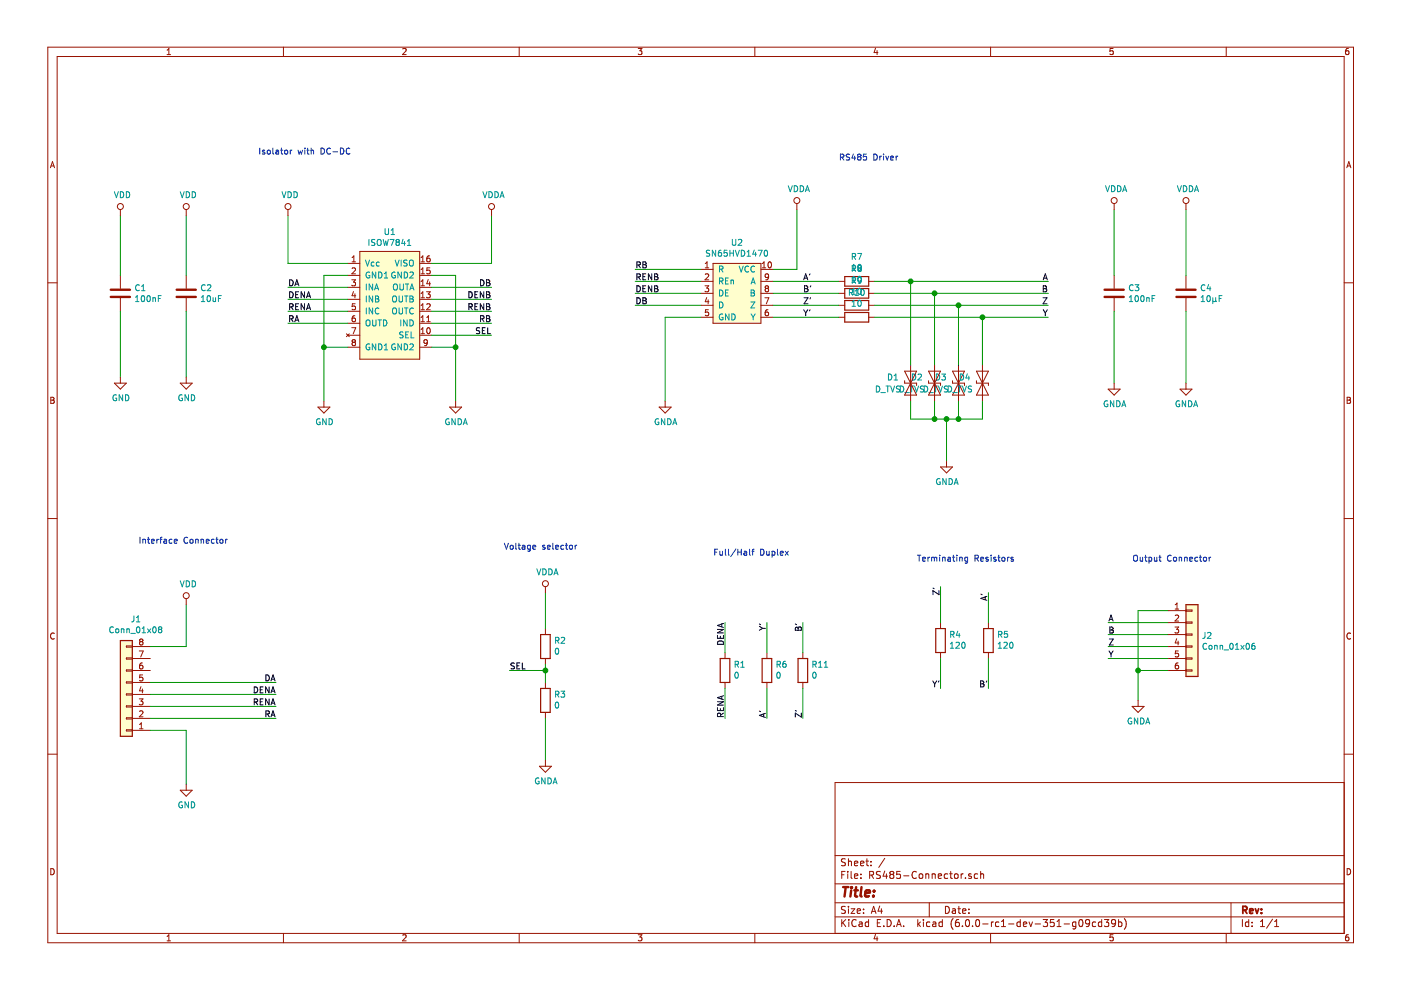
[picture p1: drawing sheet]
EESchema Schematic File Version 4
LIBS:RS485-Connector-cache
EELAYER 26 0
EELAYER END
$Descr A4 11693 8268
encoding utf-8
Sheet 1 1
Title ""
Date ""
Rev ""
Comp ""
Comment1 ""
Comment2 ""
Comment3 ""
Comment4 ""
$EndDescr
$Comp
L Texas_Instruments:ISOW7841 U1
U 1 1
P 3250 2050
F 0 "U1" H 3250 2165 50  0000 C CNN
F 1 "ISOW7841" H 3250 2074 50  0000 C CNN
F 2 "Package_SO:SOIC-16W_7.5x10.3mm_P1.27mm" H 3250 2050 50  0001 C CNN
F 3 "http://www.ti.com/lit/ds/symlink/isow7841.pdf" H 3250 2050 50  0001 C CNN
	1    3250 2050
	1    0    0    -1  
$EndComp
$Comp
L Texas_Instruments:SN65HVD1470 U2
U 1 1
P 6150 2450
F 0 "U2" H 6150 2875 50  0000 C CNN
F 1 "SN65HVD1470" H 6150 2784 50  0000 C CNN
F 2 "Package_SO:MSOP-10_3x3mm_P0.5mm" H 6150 2750 50  0001 C CNN
F 3 "http://www.ti.com/lit/ds/symlink/sn65hvd1473.pdf" H 6150 2750 50  0001 C CNN
	1    6150 2450
	1    0    0    -1  
$EndComp
Wire Wire Line
	3600 2400 4100 2400
Wire Wire Line
	3600 2500 4100 2500
Wire Wire Line
	3600 2600 4100 2600
Wire Wire Line
	3600 2700 4100 2700
Wire Wire Line
	5850 2250 5300 2250
Wire Wire Line
	5850 2450 5300 2450
Wire Wire Line
	5850 2550 5300 2550
Wire Wire Line
	2900 2400 2400 2400
Wire Wire Line
	2900 2500 2400 2500
Wire Wire Line
	2900 2600 2400 2600
Wire Wire Line
	2900 2700 2400 2700
Text Label 4100 2400 2    50   ~ 0
DB
Text Label 4100 2500 2    50   ~ 0
DENB
Text Label 4100 2600 2    50   ~ 0
RENB
Text Label 4100 2700 2    50   ~ 0
RB
Text Label 5300 2550 0    50   ~ 0
DB
Text Label 5300 2450 0    50   ~ 0
DENB
Text Label 5300 2350 0    50   ~ 0
RENB
Text Label 5300 2250 0    50   ~ 0
RB
$Comp
L Device:R R7
U 1 1
P 7150 2350
F 0 "R7" V 6943 2350 50  0000 C CNN
F 1 "10" V 7034 2350 50  0000 C CNN
F 2 "Resistor_SMD:R_0603_1608Metric" V 7080 2350 50  0001 C CNN
F 3 "~" H 7150 2350 50  0001 C CNN
	1    7150 2350
	0    1    1    0   
$EndComp
$Comp
L Device:D_TVS D3
U 1 1
P 8000 3200
F 0 "D3" V 7950 3000 50  0000 L CNN
F 1 "D_TVS" V 8050 2900 50  0000 L CNN
F 2 "Diode_SMD:D_0603_1608Metric" H 8000 3200 50  0001 C CNN
F 3 "~" H 8000 3200 50  0001 C CNN
	1    8000 3200
	0    1    1    0   
$EndComp
Wire Wire Line
	8000 3350 8000 3500
Wire Wire Line
	8200 3350 8200 3500
Wire Wire Line
	5300 2350 5850 2350
Text Label 8750 2350 2    50   ~ 0
A
Text Label 8750 2450 2    50   ~ 0
B
Wire Wire Line
	5850 2650 5550 2650
Wire Wire Line
	5550 2650 5550 3350
Wire Wire Line
	3600 2200 4100 2200
Wire Wire Line
	4100 2200 4100 1800
Wire Wire Line
	3600 2300 3800 2300
Wire Wire Line
	3800 2300 3800 2900
Wire Wire Line
	3800 2900 3600 2900
Connection ~ 3800 2900
Wire Wire Line
	2900 2900 2700 2900
Wire Wire Line
	2700 2900 2700 2300
Wire Wire Line
	2700 2300 2900 2300
Wire Wire Line
	2900 2200 2400 2200
Wire Wire Line
	2400 2200 2400 1800
$Comp
L power:VDD #PWR0101
U 1 1
P 2400 1800
F 0 "#PWR0101" H 2400 1650 50  0001 C CNN
F 1 "VDD" H 2417 1973 50  0000 C CNN
F 2 "" H 2400 1800 50  0001 C CNN
F 3 "" H 2400 1800 50  0001 C CNN
	1    2400 1800
	1    0    0    -1  
$EndComp
$Comp
L power:VDDA #PWR0102
U 1 1
P 4100 1800
F 0 "#PWR0102" H 4100 1650 50  0001 C CNN
F 1 "VDDA" H 4117 1973 50  0000 C CNN
F 2 "" H 4100 1800 50  0001 C CNN
F 3 "" H 4100 1800 50  0001 C CNN
	1    4100 1800
	1    0    0    -1  
$EndComp
$Comp
L power:GND #PWR0104
U 1 1
P 2700 3350
F 0 "#PWR0104" H 2700 3100 50  0001 C CNN
F 1 "GND" H 2705 3177 50  0000 C CNN
F 2 "" H 2700 3350 50  0001 C CNN
F 3 "" H 2700 3350 50  0001 C CNN
	1    2700 3350
	1    0    0    -1  
$EndComp
Wire Wire Line
	2700 3350 2700 2900
Connection ~ 2700 2900
$Comp
L power:GNDA #PWR0105
U 1 1
P 3800 3350
F 0 "#PWR0105" H 3800 3100 50  0001 C CNN
F 1 "GNDA" H 3805 3177 50  0000 C CNN
F 2 "" H 3800 3350 50  0001 C CNN
F 3 "" H 3800 3350 50  0001 C CNN
	1    3800 3350
	1    0    0    -1  
$EndComp
Wire Wire Line
	3800 2900 3800 3350
$Comp
L power:GNDA #PWR0106
U 1 1
P 5550 3350
F 0 "#PWR0106" H 5550 3100 50  0001 C CNN
F 1 "GNDA" H 5555 3177 50  0000 C CNN
F 2 "" H 5550 3350 50  0001 C CNN
F 3 "" H 5550 3350 50  0001 C CNN
	1    5550 3350
	1    0    0    -1  
$EndComp
$Comp
L power:GNDA #PWR0107
U 1 1
P 7900 3850
F 0 "#PWR0107" H 7900 3600 50  0001 C CNN
F 1 "GNDA" H 7905 3677 50  0000 C CNN
F 2 "" H 7900 3850 50  0001 C CNN
F 3 "" H 7900 3850 50  0001 C CNN
	1    7900 3850
	1    0    0    -1  
$EndComp
$Comp
L Device:R R2
U 1 1
P 4550 5400
F 0 "R2" H 4480 5354 50  0000 R CNN
F 1 "0" H 4480 5445 50  0000 R CNN
F 2 "Resistor_SMD:R_0603_1608Metric" V 4480 5400 50  0001 C CNN
F 3 "~" H 4550 5400 50  0001 C CNN
	1    4550 5400
	-1   0    0    1   
$EndComp
$Comp
L Device:R R3
U 1 1
P 4550 5850
F 0 "R3" H 4480 5804 50  0000 R CNN
F 1 "0" H 4480 5895 50  0000 R CNN
F 2 "Resistor_SMD:R_0603_1608Metric" V 4480 5850 50  0001 C CNN
F 3 "~" H 4550 5850 50  0001 C CNN
	1    4550 5850
	-1   0    0    1   
$EndComp
Wire Wire Line
	4550 5700 4550 5600
Wire Wire Line
	4550 5600 4250 5600
Connection ~ 4550 5600
Wire Wire Line
	4550 5600 4550 5550
Wire Wire Line
	4550 5250 4550 4950
Wire Wire Line
	4550 6000 4550 6350
Wire Wire Line
	3600 2800 4100 2800
$Comp
L power:VDDA #PWR0108
U 1 1
P 4550 4950
F 0 "#PWR0108" H 4550 4800 50  0001 C CNN
F 1 "VDDA" H 4567 5123 50  0000 C CNN
F 2 "" H 4550 4950 50  0001 C CNN
F 3 "" H 4550 4950 50  0001 C CNN
	1    4550 4950
	1    0    0    -1  
$EndComp
$Comp
L power:GNDA #PWR0109
U 1 1
P 4550 6350
F 0 "#PWR0109" H 4550 6100 50  0001 C CNN
F 1 "GNDA" H 4555 6177 50  0000 C CNN
F 2 "" H 4550 6350 50  0001 C CNN
F 3 "" H 4550 6350 50  0001 C CNN
	1    4550 6350
	1    0    0    -1  
$EndComp
Text Label 4100 2800 2    50   ~ 0
SEL
Text Label 4250 5600 0    50   ~ 0
SEL
$Comp
L Device:R R8
U 1 1
P 7150 2450
F 0 "R8" V 6943 2450 50  0000 C CNN
F 1 "10" V 7034 2450 50  0000 C CNN
F 2 "Resistor_SMD:R_0603_1608Metric" V 7080 2450 50  0001 C CNN
F 3 "~" H 7150 2450 50  0001 C CNN
	1    7150 2450
	0    1    1    0   
$EndComp
$Comp
L Device:R R9
U 1 1
P 7150 2550
F 0 "R9" V 6943 2550 50  0000 C CNN
F 1 "10" V 7034 2550 50  0000 C CNN
F 2 "Resistor_SMD:R_0603_1608Metric" V 7080 2550 50  0001 C CNN
F 3 "~" H 7150 2550 50  0001 C CNN
	1    7150 2550
	0    1    1    0   
$EndComp
$Comp
L Device:R R10
U 1 1
P 7150 2650
F 0 "R10" V 6943 2650 50  0000 C CNN
F 1 "10" V 7034 2650 50  0000 C CNN
F 2 "Resistor_SMD:R_0603_1608Metric" V 7080 2650 50  0001 C CNN
F 3 "~" H 7150 2650 50  0001 C CNN
	1    7150 2650
	0    1    1    0   
$EndComp
$Comp
L Device:D_TVS D2
U 1 1
P 7800 3200
F 0 "D2" V 7750 3000 50  0000 L CNN
F 1 "D_TVS" V 7850 2900 50  0000 L CNN
F 2 "Diode_SMD:D_0603_1608Metric" H 7800 3200 50  0001 C CNN
F 3 "~" H 7800 3200 50  0001 C CNN
	1    7800 3200
	0    1    1    0   
$EndComp
$Comp
L Device:D_TVS D4
U 1 1
P 8200 3200
F 0 "D4" V 8150 3000 50  0000 L CNN
F 1 "D_TVS" V 8250 2900 50  0000 L CNN
F 2 "Diode_SMD:D_0603_1608Metric" H 8200 3200 50  0001 C CNN
F 3 "~" H 8200 3200 50  0001 C CNN
	1    8200 3200
	0    1    1    0   
$EndComp
$Comp
L Device:D_TVS D1
U 1 1
P 7600 3200
F 0 "D1" V 7550 3000 50  0000 L CNN
F 1 "D_TVS" V 7650 2900 50  0000 L CNN
F 2 "Diode_SMD:D_0603_1608Metric" H 7600 3200 50  0001 C CNN
F 3 "~" H 7600 3200 50  0001 C CNN
	1    7600 3200
	0    1    1    0   
$EndComp
Wire Wire Line
	8200 2650 8200 3050
Connection ~ 8200 2650
Wire Wire Line
	8200 2650 8750 2650
Wire Wire Line
	8000 2550 8000 3050
Connection ~ 8000 2550
Wire Wire Line
	8000 2550 8750 2550
Wire Wire Line
	7800 3050 7800 2450
Connection ~ 7800 2450
Wire Wire Line
	7800 2450 8750 2450
Wire Wire Line
	7600 3050 7600 2350
Connection ~ 7600 2350
Wire Wire Line
	7600 2350 8750 2350
Wire Wire Line
	7600 3350 7600 3500
Wire Wire Line
	7600 3500 7800 3500
Connection ~ 8000 3500
Wire Wire Line
	7800 3350 7800 3500
Connection ~ 7800 3500
Wire Wire Line
	7800 3500 7900 3500
Wire Wire Line
	8000 3500 8200 3500
Wire Wire Line
	7900 3500 7900 3850
Connection ~ 7900 3500
Wire Wire Line
	7900 3500 8000 3500
Text Label 8750 2550 2    50   ~ 0
Z
Text Label 8750 2650 2    50   ~ 0
Y
Wire Wire Line
	7300 2350 7600 2350
Wire Wire Line
	7300 2450 7800 2450
Wire Wire Line
	7300 2550 8000 2550
Wire Wire Line
	7300 2650 8200 2650
$Comp
L Device:R R6
U 1 1
P 6400 5600
F 0 "R6" H 6330 5554 50  0000 R CNN
F 1 "0" H 6330 5645 50  0000 R CNN
F 2 "Resistor_SMD:R_0603_1608Metric" V 6330 5600 50  0001 C CNN
F 3 "~" H 6400 5600 50  0001 C CNN
	1    6400 5600
	-1   0    0    1   
$EndComp
$Comp
L Device:R R1
U 1 1
P 6050 5600
F 0 "R1" H 5980 5554 50  0000 R CNN
F 1 "0" H 5980 5645 50  0000 R CNN
F 2 "Resistor_SMD:R_0603_1608Metric" V 5980 5600 50  0001 C CNN
F 3 "~" H 6050 5600 50  0001 C CNN
	1    6050 5600
	-1   0    0    1   
$EndComp
Wire Wire Line
	6450 2450 7000 2450
Wire Wire Line
	6450 2550 7000 2550
Wire Wire Line
	6450 2650 7000 2650
Wire Wire Line
	6450 2350 7000 2350
Wire Wire Line
	6400 5750 6400 6000
Wire Wire Line
	6050 5750 6050 6000
Wire Wire Line
	6400 5450 6400 5200
Wire Wire Line
	6050 5450 6050 5200
Text Label 6700 2550 0    50   ~ 0
Z'
Text Label 6700 2650 0    50   ~ 0
Y'
Text Label 6700 2450 0    50   ~ 0
B'
Text Label 6700 2350 0    50   ~ 0
A'
Text Label 6400 6000 1    50   ~ 0
A'
Text Label 6400 5200 3    50   ~ 0
Y'
$Comp
L Device:C C3
U 1 1
P 9300 2450
F 0 "C3" H 9415 2496 50  0000 L CNN
F 1 "100nF" H 9415 2405 50  0000 L CNN
F 2 "Capacitor_SMD:C_0603_1608Metric" H 9338 2300 50  0001 C CNN
F 3 "~" H 9300 2450 50  0001 C CNN
	1    9300 2450
	1    0    0    -1  
$EndComp
$Comp
L Device:C C4
U 1 1
P 9900 2450
F 0 "C4" H 10015 2496 50  0000 L CNN
F 1 "10µF" H 10015 2405 50  0000 L CNN
F 2 "Capacitor_SMD:C_0603_1608Metric" H 9938 2300 50  0001 C CNN
F 3 "~" H 9900 2450 50  0001 C CNN
	1    9900 2450
	1    0    0    -1  
$EndComp
$Comp
L Device:C C2
U 1 1
P 1550 2450
F 0 "C2" H 1665 2496 50  0000 L CNN
F 1 "10uF" H 1665 2405 50  0000 L CNN
F 2 "Capacitor_SMD:C_0603_1608Metric" H 1588 2300 50  0001 C CNN
F 3 "~" H 1550 2450 50  0001 C CNN
	1    1550 2450
	1    0    0    -1  
$EndComp
$Comp
L Device:C C1
U 1 1
P 1000 2450
F 0 "C1" H 1115 2496 50  0000 L CNN
F 1 "100nF" H 1115 2405 50  0000 L CNN
F 2 "Capacitor_SMD:C_0603_1608Metric" H 1038 2300 50  0001 C CNN
F 3 "~" H 1000 2450 50  0001 C CNN
	1    1000 2450
	1    0    0    -1  
$EndComp
Wire Wire Line
	1000 2300 1000 1800
Wire Wire Line
	1000 2600 1000 3150
Wire Wire Line
	1550 2600 1550 3150
Wire Wire Line
	1550 2300 1550 1800
$Comp
L power:VDD #PWR0110
U 1 1
P 1000 1800
F 0 "#PWR0110" H 1000 1650 50  0001 C CNN
F 1 "VDD" H 1017 1973 50  0000 C CNN
F 2 "" H 1000 1800 50  0001 C CNN
F 3 "" H 1000 1800 50  0001 C CNN
	1    1000 1800
	1    0    0    -1  
$EndComp
$Comp
L power:VDD #PWR0111
U 1 1
P 1550 1800
F 0 "#PWR0111" H 1550 1650 50  0001 C CNN
F 1 "VDD" H 1567 1973 50  0000 C CNN
F 2 "" H 1550 1800 50  0001 C CNN
F 3 "" H 1550 1800 50  0001 C CNN
	1    1550 1800
	1    0    0    -1  
$EndComp
$Comp
L power:GND #PWR0112
U 1 1
P 1000 3150
F 0 "#PWR0112" H 1000 2900 50  0001 C CNN
F 1 "GND" H 1005 2977 50  0000 C CNN
F 2 "" H 1000 3150 50  0001 C CNN
F 3 "" H 1000 3150 50  0001 C CNN
	1    1000 3150
	1    0    0    -1  
$EndComp
$Comp
L power:GND #PWR0113
U 1 1
P 1550 3150
F 0 "#PWR0113" H 1550 2900 50  0001 C CNN
F 1 "GND" H 1555 2977 50  0000 C CNN
F 2 "" H 1550 3150 50  0001 C CNN
F 3 "" H 1550 3150 50  0001 C CNN
	1    1550 3150
	1    0    0    -1  
$EndComp
Wire Wire Line
	9300 2300 9300 1750
Wire Wire Line
	9900 2300 9900 1750
Wire Wire Line
	9300 2600 9300 3200
Wire Wire Line
	9900 2600 9900 3200
$Comp
L power:GNDA #PWR0114
U 1 1
P 9300 3200
F 0 "#PWR0114" H 9300 2950 50  0001 C CNN
F 1 "GNDA" H 9305 3027 50  0000 C CNN
F 2 "" H 9300 3200 50  0001 C CNN
F 3 "" H 9300 3200 50  0001 C CNN
	1    9300 3200
	1    0    0    -1  
$EndComp
$Comp
L power:GNDA #PWR0115
U 1 1
P 9900 3200
F 0 "#PWR0115" H 9900 2950 50  0001 C CNN
F 1 "GNDA" H 9905 3027 50  0000 C CNN
F 2 "" H 9900 3200 50  0001 C CNN
F 3 "" H 9900 3200 50  0001 C CNN
	1    9900 3200
	1    0    0    -1  
$EndComp
$Comp
L power:VDDA #PWR0116
U 1 1
P 9300 1750
F 0 "#PWR0116" H 9300 1600 50  0001 C CNN
F 1 "VDDA" H 9317 1923 50  0000 C CNN
F 2 "" H 9300 1750 50  0001 C CNN
F 3 "" H 9300 1750 50  0001 C CNN
	1    9300 1750
	1    0    0    -1  
$EndComp
$Comp
L power:VDDA #PWR0117
U 1 1
P 9900 1750
F 0 "#PWR0117" H 9900 1600 50  0001 C CNN
F 1 "VDDA" H 9917 1923 50  0000 C CNN
F 2 "" H 9900 1750 50  0001 C CNN
F 3 "" H 9900 1750 50  0001 C CNN
	1    9900 1750
	1    0    0    -1  
$EndComp
Text Label 2400 2400 0    50   ~ 0
DA
Text Label 2400 2500 0    50   ~ 0
DENA
Text Label 2400 2600 0    50   ~ 0
RENA
Text Label 2400 2700 0    50   ~ 0
RA
Text Label 6050 5200 3    50   ~ 0
DENA
Text Label 6050 6000 1    50   ~ 0
RENA
$Comp
L Device:R R5
U 1 1
P 8250 5350
F 0 "R5" H 8180 5304 50  0000 R CNN
F 1 "120" H 8180 5395 50  0000 R CNN
F 2 "Resistor_SMD:R_0603_1608Metric" V 8180 5350 50  0001 C CNN
F 3 "~" H 8250 5350 50  0001 C CNN
	1    8250 5350
	-1   0    0    1   
$EndComp
$Comp
L Device:R R4
U 1 1
P 7850 5350
F 0 "R4" H 7780 5304 50  0000 R CNN
F 1 "120" H 7780 5395 50  0000 R CNN
F 2 "Resistor_SMD:R_0603_1608Metric" V 7780 5350 50  0001 C CNN
F 3 "~" H 7850 5350 50  0001 C CNN
	1    7850 5350
	-1   0    0    1   
$EndComp
Wire Wire Line
	7850 5200 7850 4900
Wire Wire Line
	8250 5200 8250 4950
Wire Wire Line
	8250 5500 8250 5750
Wire Wire Line
	7850 5500 7850 5750
Text Label 8250 4950 3    50   ~ 0
A'
Text Label 8250 5750 2    50   ~ 0
B'
Text Label 7850 5750 2    50   ~ 0
Y'
Text Label 7850 4900 3    50   ~ 0
Z'
$Comp
L Connector_Generic:Conn_01x06 J2
U 1 1
P 9950 5300
F 0 "J2" H 10030 5292 50  0000 L CNN
F 1 "Conn_01x06" H 10030 5201 50  0000 L CNN
F 2 "TerminalBlock_TE-Connectivity:TerminalBlock_TE_282834-6_1x06_P2.54mm_Horizontal" H 9950 5300 50  0001 C CNN
F 3 "~" H 9950 5300 50  0001 C CNN
	1    9950 5300
	1    0    0    -1  
$EndComp
Wire Wire Line
	9750 5100 9500 5100
Wire Wire Line
	9500 5100 9500 5600
Wire Wire Line
	9500 5600 9750 5600
Wire Wire Line
	9500 5600 9500 5850
Connection ~ 9500 5600
Wire Wire Line
	9750 5200 9250 5200
Wire Wire Line
	9750 5300 9250 5300
Wire Wire Line
	9750 5400 9250 5400
Wire Wire Line
	9750 5500 9250 5500
Text Label 9250 5200 0    50   ~ 0
A
Text Label 9250 5300 0    50   ~ 0
B
Text Label 9250 5400 0    50   ~ 0
Z
Text Label 9250 5500 0    50   ~ 0
Y
$Comp
L Connector_Generic:Conn_01x08 J1
U 1 1
P 1050 5800
F 0 "J1" H 970 5175 50  0000 C CNN
F 1 "Conn_01x08" H 970 5266 50  0000 C CNN
F 2 "Connector_PinHeader_1.27mm:PinHeader_1x08_P1.27mm_Vertical" H 1050 5800 50  0001 C CNN
F 3 "~" H 1050 5800 50  0001 C CNN
	1    1050 5800
	-1   0    0    1   
$EndComp
Wire Wire Line
	1250 6100 1550 6100
Wire Wire Line
	1250 5400 1550 5400
Wire Wire Line
	1550 5400 1550 5050
$Comp
L power:GND #PWR0118
U 1 1
P 1550 6550
F 0 "#PWR0118" H 1550 6300 50  0001 C CNN
F 1 "GND" H 1555 6377 50  0000 C CNN
F 2 "" H 1550 6550 50  0001 C CNN
F 3 "" H 1550 6550 50  0001 C CNN
	1    1550 6550
	1    0    0    -1  
$EndComp
$Comp
L power:VDD #PWR0119
U 1 1
P 1550 5050
F 0 "#PWR0119" H 1550 4900 50  0001 C CNN
F 1 "VDD" H 1567 5223 50  0000 C CNN
F 2 "" H 1550 5050 50  0001 C CNN
F 3 "" H 1550 5050 50  0001 C CNN
	1    1550 5050
	1    0    0    -1  
$EndComp
Wire Wire Line
	1250 5700 2300 5700
Wire Wire Line
	1250 6000 2300 6000
Text Label 2300 6000 2    50   ~ 0
RA
Text Label 2300 5900 2    50   ~ 0
RENA
Text Label 2300 5800 2    50   ~ 0
DENA
Text Label 2300 5700 2    50   ~ 0
DA
Wire Wire Line
	1250 5900 2300 5900
Wire Wire Line
	6450 2250 6650 2250
Wire Wire Line
	6650 2250 6650 1750
$Comp
L power:VDDA #PWR0103
U 1 1
P 6650 1750
F 0 "#PWR0103" H 6650 1600 50  0001 C CNN
F 1 "VDDA" H 6667 1923 50  0000 C CNN
F 2 "" H 6650 1750 50  0001 C CNN
F 3 "" H 6650 1750 50  0001 C CNN
	1    6650 1750
	1    0    0    -1  
$EndComp
$Comp
L power:GNDA #PWR0120
U 1 1
P 9500 5850
F 0 "#PWR0120" H 9500 5600 50  0001 C CNN
F 1 "GNDA" H 9505 5677 50  0000 C CNN
F 2 "" H 9500 5850 50  0001 C CNN
F 3 "" H 9500 5850 50  0001 C CNN
	1    9500 5850
	1    0    0    -1  
$EndComp
Text Notes 5950 4650 0    50   ~ 0
Full/Half Duplex
Text Notes 4200 4600 0    50   ~ 0
Voltage selector
Text Notes 1150 4550 0    50   ~ 0
Interface Connector
Text Notes 2150 1300 0    50   ~ 0
Isolator with DC-DC
Text Notes 7000 1350 0    50   ~ 0
RS485 Driver
Text Notes 9450 4700 0    50   ~ 0
Output Connector
Text Notes 7650 4700 0    50   ~ 0
Terminating Resistors
Wire Wire Line
	1550 6100 1550 6550
Wire Wire Line
	1250 5800 2300 5800
$Comp
L Device:R R11
U 1 1
P 6700 5600
F 0 "R11" H 6630 5554 50  0000 R CNN
F 1 "0" H 6630 5645 50  0000 R CNN
F 2 "Resistor_SMD:R_0603_1608Metric" V 6630 5600 50  0001 C CNN
F 3 "~" H 6700 5600 50  0001 C CNN
	1    6700 5600
	-1   0    0    1   
$EndComp
Wire Wire Line
	6700 5450 6700 5200
Wire Wire Line
	6700 5750 6700 6000
Text Label 6700 5200 3    50   ~ 0
B'
Text Label 6700 6000 1    50   ~ 0
Z'
$EndSCHEMATC
